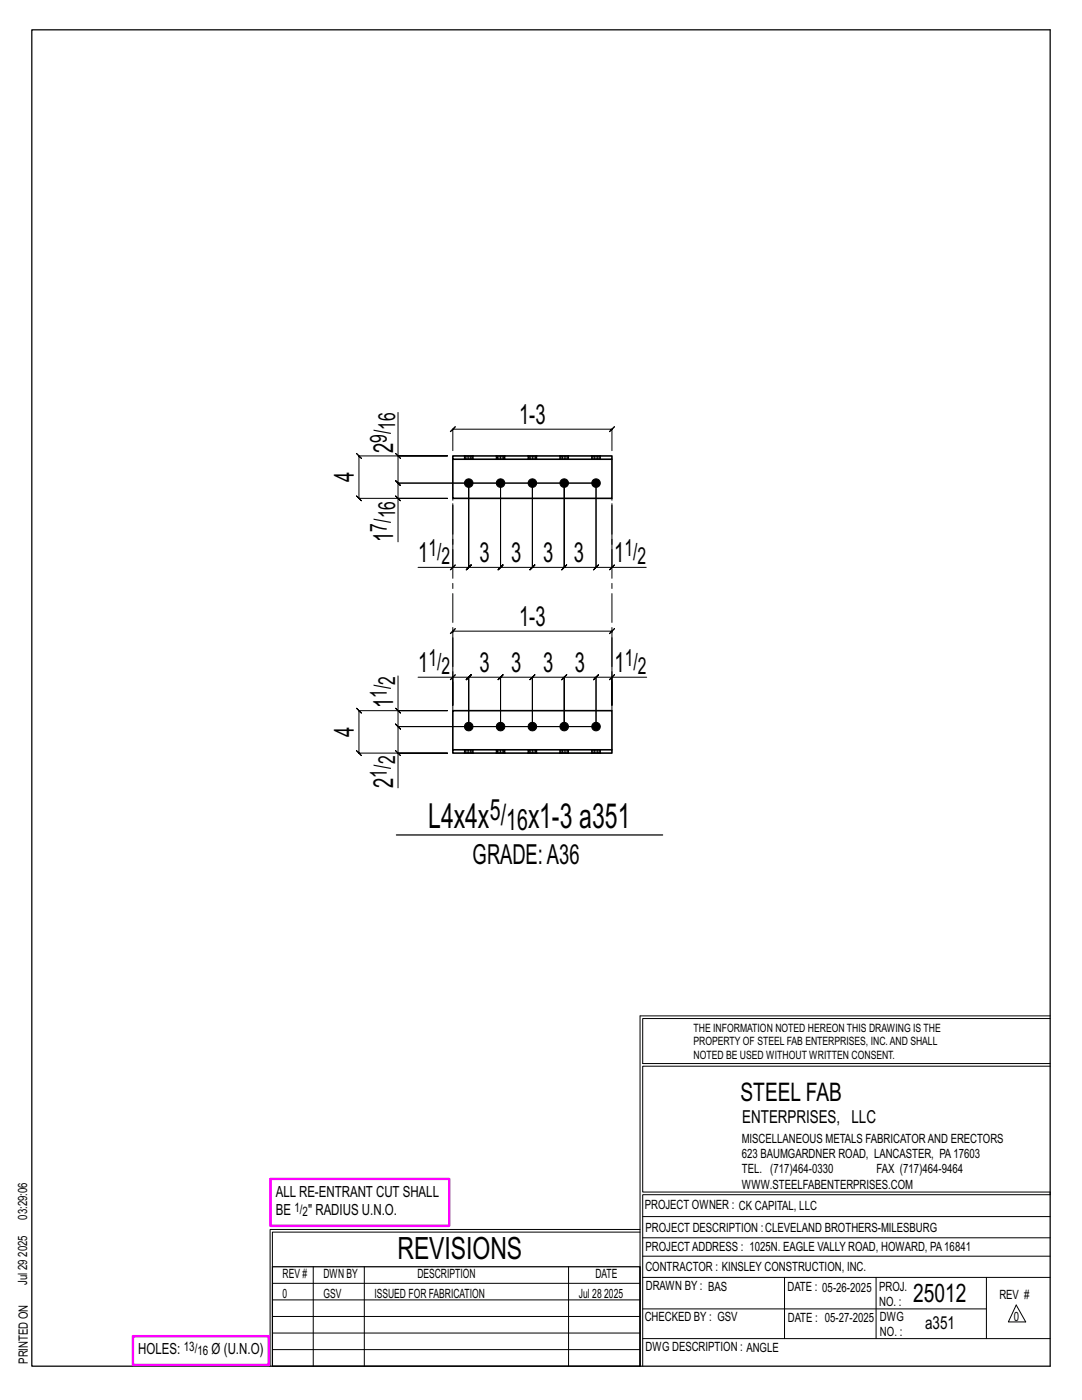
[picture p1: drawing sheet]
<svg xmlns="http://www.w3.org/2000/svg" width="216mm" height="279mm" viewBox="0 0 216 279" stroke-linecap="round" stroke-linejoin="round" font-family="sans-serif">
<g fill="none" stroke="#000" stroke-width=".2">
<path d="M78.9 99l1 1zM78.9 90.5l1 1zM79.4 82.3v8.7h9.9h-17.7l-.5-.5 1 1-.5-.5v8.5l-.5-.5 1 1-.5-.5h17.7h-9.9v8.6M79.4 91v5.4l-.5-.5 1 1-.5-.5h39.5M90.4 89.9v-4.2l-.5 .5 1-1-.5 .5h31.7l-.5 .5 1-1-.5 .5v4.2M118.9 96.4h-39.5l-.5-.5 1 1-.5-.5v3.1M118.9 96.4v16.8l.5-.5-1 1 .5-.5h-6.3l.5-.5-1 1 .5-.5v-16.8v16.8l.5-.5-1 1 .5-.5h-6.4l.5-.5-1 1 .5-.5v-16.8v16.8l.5-.5-1 1 .5-.5h-6.3l.5-.5-1 1 .5-.5v-16.8v16.8l.5-.5-1 1 .5-.5h-6.4l.5-.5-1 1 .5-.5v-16.8v16.8l.5-.5-1 1 .5-.5h-3.1M118.9 96.4v16.8l-.5 .5 1-1-.5 .5h3.2M89.9 113.7l1-1zM90.4 100.5v12.7h-7M121.6 113.7l1-1zM122.1 100.5v12.7h6.8"/>
<path d="M79.4 134.9v6.9h9.9h-17.7l-.5-.5 1 1-.5-.5v8.5l-.5-.5 1 1-.5-.5h17.7h-9.9v6.9M83.4 135.2h7v5.6v-14.8l-.5 .5 1-1-.5 .5h31.7l-.5 .5 1-1-.5 .5v14.8v-5.6h6.9M90.4 135.2h3.1l-.5 .5 1-1-.5 .5v9.8v-9.8l-.5 .5 1-1-.5 .5h6.4l-.5 .5 1-1-.5 .5v9.8v-9.8l-.5 .5 1-1-.5 .5h6.3l-.5 .5 1-1-.5 .5v9.8v-9.8l-.5 .5 1-1-.5 .5h6.4l-.5 .5 1-1-.5 .5v9.8v-9.8l-.5 .5 1-1-.5 .5h6.3l-.5 .5 1-1-.5 .5v9.8M90.9 134.7l-1 1zM122.1 135.2h-3.2l.5-.5-1 1 .5-.5v9.8M122.6 134.7l-1 1zM78.9 149.8l1 1zM78.9 141.3l1 1zM79.4 141.8v3.2l-.5-.5 1 1-.5-.5h39.5M118.9 145h-39.5l-.5-.5 1 1-.5-.5v5.3M127.7 202.7v70M127.7 202.7h81.8"/>
<path d="M209.5 203.3h-81.3v9h81.3M209.5 212.8h-81.3v25.1h81.3v.5h-81.3v34.3M54.4 259.4h73.3M54.4 256.1h73.3M62.5 252.8v19.9M72.7 252.8v19.9M113.4 252.8v19.9M127.7 245.4h-73.8v27.3M127.7 245.9h-73.3v6.9M128.2 242.8h81.3M128.2 254.9h81.3M128.2 250.7h81.3"/>
<path d="M128.2 247h81.3M156.5 254.9v12.2M174.8 254.9v12.2M196.8 254.9v12.2M54.4 269.3h73.3M54.4 266h73.3M54.4 262.7h73.3M128.2 261.2h68.6M128.2 267.1h81.3M202.8 260.4l1.9 3.4h-3.5z"/>
</g>
<path d="M6.3 6h203.2v266.7h-203.2zM79.1 166.6h53.1M54.4 252.8h73.3v19.9h-73.3z" fill="none" stroke="#000" stroke-width=".25"/>
<path d="M54 235.3h35.6v9.3h-35.6zM26.5 266.7h27.1v5.7h-27.1z" fill="none" stroke="#f0f" stroke-width=".5"/>
<g fill="#000" stroke="#000" stroke-width=".2">
<circle cx="93.5" cy="96.4" r=".86"/>
<circle cx="99.9" cy="96.4" r=".86"/>
<circle cx="106.2" cy="96.4" r=".86"/>
<circle cx="112.6" cy="96.4" r=".86"/>
<circle cx="118.9" cy="96.4" r=".86"/>
<circle cx="93.5" cy="145" r=".86"/>
<circle cx="99.9" cy="145" r=".86"/>
<circle cx="106.2" cy="145" r=".86"/>
<circle cx="112.6" cy="145" r=".86"/>
<circle cx="118.9" cy="145" r=".86"/>
</g>
<g fill="none" stroke="#000" stroke-width=".32">
<path d="M90.4 91h31.7v.7h-31.7zM90.4 91.7v7.8h31.7v-7.8M92.7 91h.1M92.7 91.7h.1M94.4 91h.1M94.4 91.7h.1M99 91h.1M99 91.7h.1M100.7 91h.1M100.7 91.7h.1M105.4 91h.1M105.4 91.7h.1"/>
<path d="M107.1 91h.1M107.1 91.7h.1M111.7 91h.1M111.7 91.7h.1M113.4 91h.1M113.4 91.7h.1M118.1 91h.1M118.1 91.7h.1M119.8 91h.1M119.8 91.7h.1M90.4 149.6h31.7v.7h-31.7zM90.4 149.6v-7.8h31.7v7.8"/>
<path d="M92.7 149.6h.1M92.7 150.3h.1M94.4 149.6h.1M94.4 150.3h.1M99 149.6h.1M99 150.3h.1M100.7 149.6h.1M100.7 150.3h.1M105.4 149.6h.1M105.4 150.3h.1M107.1 149.6h.1M107.1 150.3h.1"/>
<path d="M111.7 149.6h.1M111.7 150.3h.1M113.4 149.6h.1M113.4 150.3h.1M118.1 149.6h.1M118.1 150.3h.1M119.8 149.6h.1M119.8 150.3h.1"/>
</g>
<g fill="none" stroke="#000" stroke-width=".2" stroke-dasharray="2 1.4">
<path d="M92.7 91v.7M92.7 91h.1M92.9 91h-.2v.7M93.2 91h-.3v.7h-.2M93.5 91h.4v.7h-.4zM93.5 91h-.3v.7h-.3M93.5 91.7h-.3M93.9 91h.2v.7h-.2M94.1 91h.2v.7h-.2M94.3 91h.1M94.4 91.7h-.1M94.4 91.7v-.7"/>
<path d="M99 91v.7M99 91h.1M99.3 91h-.2l-.1 .7M99.6 91h-.3v.7h-.2M99.9 91h.3v.7h-.3zM99.9 91h-.3v.7h-.3M99.9 91.7h-.3M100.2 91h.3v.7h-.3M100.5 91h.2v.7h-.2M100.7 91h.1M100.7 91.7h.1M100.7 91.7v-.7"/>
<path d="M105.4 91v.7M105.4 91h.1M105.6 91h-.2v.7M105.9 91h-.3v.7h-.2M106.2 91h.4v.7h-.4zM106.2 91h-.3v.7h-.3M106.2 91.7h-.3M106.6 91h.2v.7h-.2M106.8 91h.2v.7h-.2M107 91h.1M107.1 91.7h-.1M107.1 91.7v-.7"/>
<path d="M111.7 91v.7M111.7 91h.1M112 91h-.2l-.1 .7M112.3 91h-.3v.7h-.2M112.6 91h.3v.7h-.3zM112.6 91h-.3v.7h-.3M112.6 91.7h-.3M112.9 91h.3v.7h-.3M113.2 91h.2v.7h-.2M113.4 91h.1M113.4 91.7h.1M113.4 91.7v-.7"/>
<path d="M118.1 91v.7M118.1 91h.1M118.3 91h-.2v.7M118.6 91h-.3v.7h-.2M118.9 91h.4v.7h-.4zM118.9 91h-.3v.7h-.3M118.9 91.7h-.3M119.3 91h.2v.7h-.2M119.5 91h.2v.7h-.2M119.7 91h.1M119.8 91.7h-.1M119.8 91.7v-.7"/>
<path d="M92.7 149.6h.1M92.7 149.6v.7M92.7 150.3h.1M92.9 150.3h-.2v-.7h.2M93.2 149.6h.3v.7h-.3zM93.2 150.3h-.3v-.7h.3M93.5 150.3h.4v-.7h.2M93.5 149.6h.4M93.9 150.3h.2v-.7h.2M94.1 150.3h.2l.1-.7M94.4 150.3v-.7M94.4 150.3h-.1"/>
<path d="M99 149.6h.1M99 149.6v.7M99.1 150.3h-.1M99.3 150.3h-.2v-.7h.2M99.6 149.6h.3v.7h-.3zM99.6 150.3h-.3v-.7h.3M99.9 150.3h.3v-.7h.3M99.9 149.6h.3M100.2 150.3h.3v-.7h.2M100.5 150.3h.2v-.7M100.7 150.3v-.7M100.7 150.3h.1"/>
<path d="M105.4 149.6h.1M105.4 149.6v.7M105.4 150.3h.1M105.6 150.3h-.2v-.7h.2M105.9 149.6h.3v.7h-.3zM105.9 150.3h-.3v-.7h.3M106.2 150.3h.4v-.7h.2M106.2 149.6h.4M106.6 150.3h.2v-.7h.2M106.8 150.3h.2l.1-.7M107.1 150.3v-.7M107.1 150.3h-.1"/>
<path d="M111.7 149.6h.1M111.7 149.6v.7M111.8 150.3h-.1M112 150.3h-.2v-.7h.2M112.3 149.6h.3v.7h-.3zM112.3 150.3h-.3v-.7h.3M112.6 150.3h.3v-.7h.3M112.6 149.6h.3M112.9 150.3h.3v-.7h.2M113.2 150.3h.2v-.7M113.4 150.3v-.7M113.4 150.3h.1"/>
<path d="M118.1 149.6h.1M118.1 149.6v.7M118.1 150.3h.1M118.3 150.3h-.2v-.7h.2M118.6 149.6h.3v.7h-.3zM118.6 150.3h-.3v-.7h.3M118.9 150.3h.4v-.7h.2M118.9 149.6h.4M119.3 150.3h.2v-.7h.2M119.5 150.3h.2l.1-.7M119.8 150.3v-.7M119.8 150.3h-.1"/>
</g>
<path d="M90.4 141.8v-42.3M122.1 141.8v-42.3" fill="none" stroke="#000" stroke-width=".2" stroke-dasharray="5.8 1 1 1"/>
<g font-size="6.9">
<text x="85.4" y="165.2">L4x4x</text>
<text x="105.4" y="165.2">x1-3 a351</text>
</g>
<text font-size="6.1" x="79.3" y="251.3">REVISIONS</text>
<g font-size="5.9">
<text x="97.7" y="163.6">5/</text>
<text x="101" y="165.7">16</text>
</g>
<g font-size="5.5">
<text x="103.6" y="84.7">1-3</text>
<text x="78.4" y="90.5" transform="rotate(-90 78.4 90.5)">2</text>
<text x="70.6" y="96.2" transform="rotate(-90 70.6 96.2)">4</text>
<text x="78.4" y="108.1" transform="rotate(-90 78.4 108.1)">1</text>
<text x="83.4" y="112.2">1</text>
<text x="95.7" y="112.2">3</text>
<text x="102" y="112.2">3</text>
<text x="108.4" y="112.2">3</text>
<text x="114.5" y="112.2">3</text>
<text x="122.5" y="112.2">1</text>
<text x="103.6" y="125">1-3</text>
<text x="83.4" y="134.2">1</text>
<text x="95.7" y="134.2">3</text>
<text x="102" y="134.2">3</text>
<text x="108.4" y="134.2">3</text>
<text x="114.7" y="134.2">3</text>
<text x="122.6" y="134.2">1</text>
<text x="78.4" y="141.3" transform="rotate(-90 78.4 141.3)">1</text>
<text x="70.6" y="147.1" transform="rotate(-90 70.6 147.1)">4</text>
<text x="78.4" y="157.2" transform="rotate(-90 78.4 157.2)">2</text>
<text x="94.3" y="172.4">GRADE:A36</text>
</g>
<g font-size="5.1">
<text x="147.8" y="219.8">STEEL FAB</text>
<text x="182.2" y="259.9">25012</text>
</g>
<g font-size="4.7">
<text x="77.2" y="88.4" transform="rotate(-90 77.2 88.4)">9/</text>
<text x="78.8" y="85.8" transform="rotate(-90 78.8 85.8)">16</text>
<text x="77.2" y="106.1" transform="rotate(-90 77.2 106.1)">7/</text>
<text x="78.8" y="103.5" transform="rotate(-90 78.8 103.5)">16</text>
<text x="85.5" y="111">1/</text>
<text x="88.1" y="112.7">2</text>
<text x="124.6" y="111">1/</text>
<text x="127.2" y="112.7">2</text>
<text x="78.8" y="136.6" transform="rotate(-90 78.8 136.6)">2</text>
<text x="85.5" y="132.9">1/</text>
<text x="88.1" y="134.6">2</text>
<text x="124.7" y="132.9">1/</text>
<text x="127.3" y="134.6">2</text>
<text x="77.2" y="139.3" transform="rotate(-90 77.2 139.3)">1/</text>
<text x="77.2" y="155.2" transform="rotate(-90 77.2 155.2)">1/</text>
<text x="78.8" y="152.6" transform="rotate(-90 78.8 152.6)">2</text>
</g>
<g font-size="3.6">
<text x="148.1" y="224.1">ENTERPRISES, LLC</text>
<text x="184.6" y="265.2">a351</text>
</g>
<g font-size="3.1">
<text x="55" y="238.9">ALL RE-ENTRANT CUT SHALL</text>
<text x="55" y="242.5">BE</text>
<text x="61.5" y="242.5">&quot; RADIUS U.N.O.</text>
<text x="27.6" y="270.2">HOLES:</text>
<text x="42.2" y="270.2">Ø (U.N.O)</text>
</g>
<g font-size="2.6">
<text x="58.8" y="241.8">1/</text>
<text x="60.4" y="242.7">2</text>
<text x="36.7" y="269.6">13/</text>
<text x="39.4" y="270.5">16</text>
</g>
<g font-size="2.5">
<text x="148" y="231.2">623 BAUMGARDNER ROAD, LANCASTER, PA17603</text>
<text x="148" y="228.1">MISCELLANEOUS METALS FABRICATORAND ERECTORS</text>
<text x="148" y="237.2">WWW.STEELFABENTERPRISES.COM</text>
<text x="148" y="234.2">TEL. (717)464-0330</text>
<text x="174.9" y="234.2">FAX (717)464-9464</text>
<text x="5.4" y="243.4" transform="rotate(-90 5.4 243.4)">03:29:06</text>
<text x="128.7" y="241.3">PROJECT OWNER : CK CAPITAL, LLC</text>
<text x="128.8" y="246">PROJECT DESCRIPTION :CLEVELAND BROTHERS-MILESBURG</text>
<text x="5.4" y="250.8" transform="rotate(-90 5.4 250.8)">2025</text>
<text x="128.8" y="249.7">PROJECTADDRESS : 1025N. EAGLE VALLY ROAD, HOWARD, PA16841</text>
<text x="5.4" y="256.5" transform="rotate(-90 5.4 256.5)">Jul 29</text>
<text x="56.4" y="255">REV #</text>
<text x="64.5" y="255">DWN BY</text>
<text x="83.3" y="255">DESCRIPTION</text>
<text x="118.8" y="255">DATE</text>
<text x="128.8" y="253.7">CONTRACTOR : KINSLEY CONSTRUCTION, INC.</text>
<text x="128.9" y="257.5">DRAWN BY : BAS</text>
<text x="157.1" y="257.6">DATE : 05-26-2025</text>
<text x="175.4" y="257.7">PROJ.</text>
<text x="56.4" y="259">0</text>
<text x="64.5" y="259">GSV</text>
<text x="74.7" y="259">ISSUED FOR FABRICATION</text>
<text x="115.5" y="259">Jul 28</text>
<text x="120.6" y="259">2025</text>
<text x="128.6" y="263.7">CHECKED BY : GSV</text>
<text x="157.2" y="263.7">DATE : 05-27-2025</text>
<text x="175.4" y="260.7">NO. :</text>
<text x="175.6" y="263.7">DWG</text>
<text x="199.4" y="259.2">REV #</text>
<text x="202.3" y="263.7">0</text>
<text x="128.8" y="269.7">DWG DESCRIPTION : ANGLE</text>
<text x="175.6" y="266.7">NO. :</text>
<text x="5.5" y="272.2" transform="rotate(-90 5.5 272.2)">PRINTED ON</text>
</g>
<g font-size="2.3">
<text x="138.4" y="208.6">PROPERTY OF STEEL FAB ENTERPRISES, INC.AND SHALL</text>
<text x="138.4" y="205.9">THE INFORMATION NOTED HEREON THIS DRAWING IS THE</text>
<text x="138.4" y="211.3">NOTED BE USED WITHOUT WRITTEN CONSENT.</text>
</g>
</svg>
